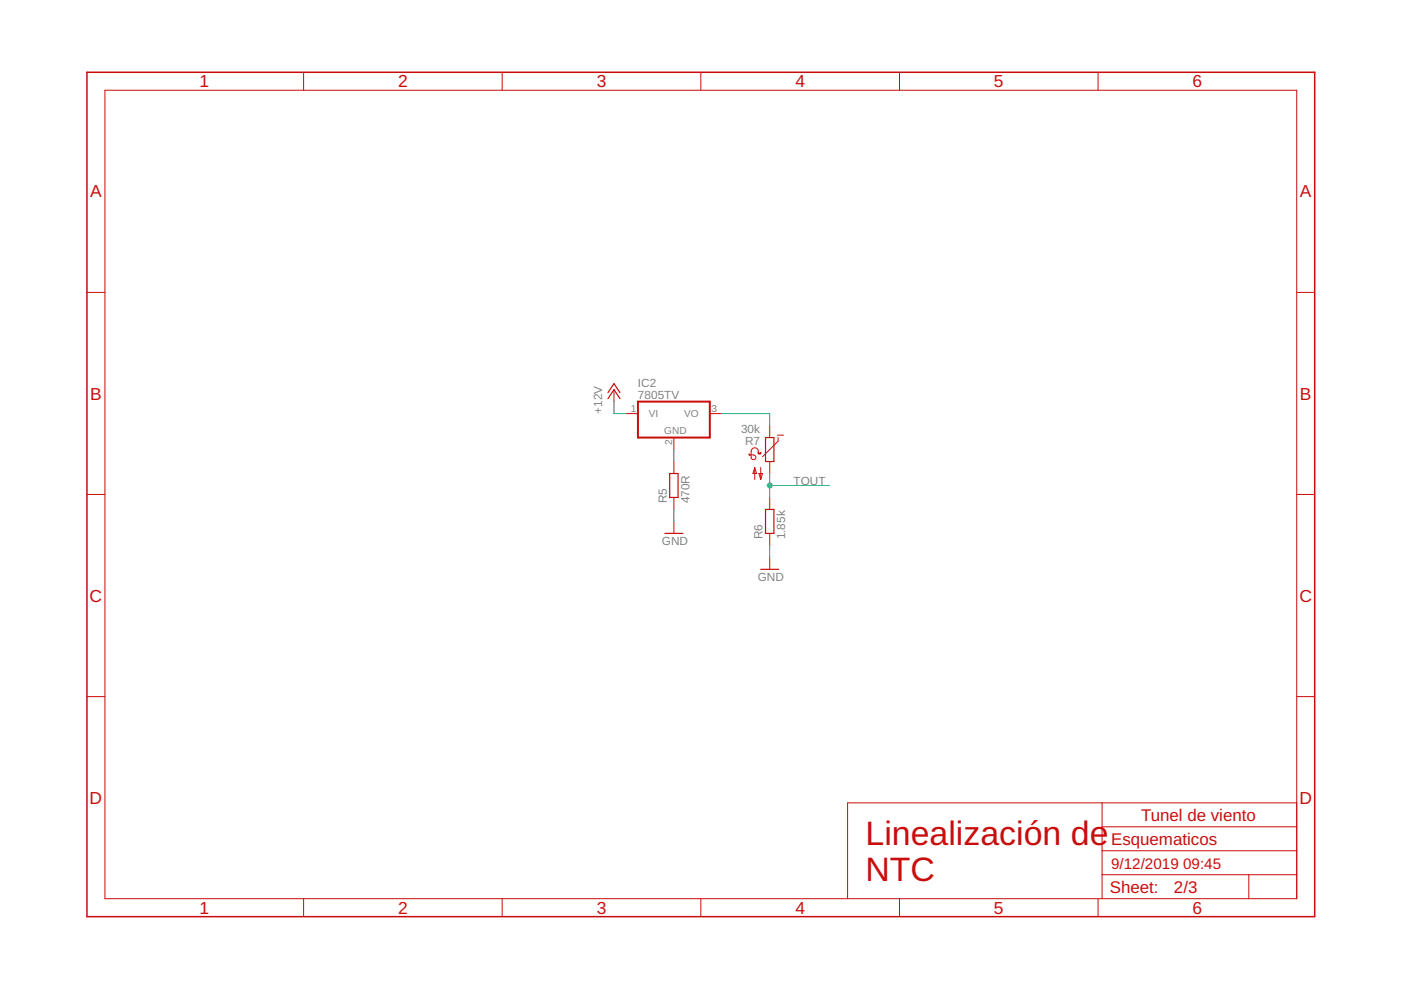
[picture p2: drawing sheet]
<svg xmlns="http://www.w3.org/2000/svg" width="297mm" height="210mm" viewBox="0 0 297 210" stroke-linecap="round" stroke-linejoin="round" font-family="sans-serif">
<g fill="none" stroke="#c90d0c" stroke-width=".21">
<path d="M22.2 19.1h252.7v171.4h-252.7zM64.4 15.3v3.8M106.5 15.3v3.8M148.6 15.3v3.8M190.7 15.3v3.8M232.8 15.3v3.8M18.4 62h3.8M274.9 62h3.8M130.2 82.6v2.6M132.7 87.7h2.6M142.9 92.8v2.5M142.9 97.9v2.5"/>
<path d="M150.5 87.7h2.5M160 99.1v2.6M160 99.1l.4 1.3h-.8zM160.8 95.9a.78 .78 0 0 0-.6-.9 .78 .78 0 0 0-.9 .7v1.3a.51 .51 0 0 0 .5 .5 .51 .51 0 0 0 .5-.5 .51 .51 0 0 0-.5-.5h-.8M161.3 99.1v2.6M163.2 90.2v2.6M163.2 97.9v2.5M164.8 92.3h1.3M165 92.8v.7l-3.3 3.3M18.4 104.8h3.8M142.9 105.5v2.5M142.9 110.6v2.5"/>
<path d="M160.9 100.4h.8l-.4 1.3zM163.2 105.5v2.5M163.2 113.1v2.5M163.2 118.2v2.5M274.9 104.8h3.8M18.4 147.7h3.8M274.9 147.7h3.8M233.7 170.2v20.3M233.7 175.3h41.2M274.9 170.2h-95.2v20.3M64.4 190.5v3.9M106.5 190.5v3.9"/>
<path d="M148.6 190.5v3.9M190.7 190.5v3.9M232.8 190.5v3.9M233.7 185.5h41.2M233.7 180.4h41.2M264.8 185.5v5"/>
</g>
<path d="M18.4 15.3h260.3v179.1h-260.3z" fill="none" stroke="#c90d0c" stroke-width=".32"/>
<path d="M128.9 84.5l1.3-1.9 1.2 1.9M128.9 83.2l1.3-1.9 1.2 1.9M162.3 92.8h1.8v5.1h-1.8zM141 113.1h3.8M142 100.4h1.8v5.1h-1.8zM162.3 108h1.8v5.1h-1.8zM161.3 120.7h3.8" fill="none" stroke="#c90d0c" stroke-width=".25"/>
<g fill="#c90d0c" stroke="#c90d0c" stroke-width=".21">
<path d="M160.7 95.9l.3 .2 .4-.2a.33 .33 0 0 1-.4 .4 .33 .33 0 0 1-.3-.4z" fill-rule="evenodd"/>
<path d="M158.8 96.2l.2 .3z" fill-rule="evenodd"/>
</g>
<path d="M135.3 85.2h15.2v7.6h-15.2z" fill="none" stroke="#c90d0c" stroke-width=".42"/>
<path d="M130.2 85.2v2.5h2.5M142.9 95.3v2.6M153 87.7h10.2v2.5M142.9 108v2.6M163.2 100.4v5.1M163.2 115.6v2.6M163.2 102.9h12.7" fill="none" stroke="#0dab76" stroke-width=".21"/>
<circle cx="163.2" cy="102.9" r=".51" fill="#0dab76" stroke="#0dab76" stroke-width=".21"/>
<g font-size="7.2" fill="#c90d0c">
<text x="183.5" y="179.1">Linealización de</text>
<text x="183.5" y="186.7">NTC</text>
</g>
<g font-size="3.7" fill="#c90d0c">
<text x="42.3" y="18.5">1</text>
<text x="84.4" y="18.5">2</text>
<text x="126.5" y="18.5">3</text>
<text x="168.6" y="18.5">4</text>
<text x="210.7" y="18.5">5</text>
<text x="252.9" y="18.5">6</text>
<text x="19.1" y="41.9">A</text>
<text x="275.6" y="41.9">A</text>
<text x="19.1" y="84.7">B</text>
<text x="275.6" y="84.7">B</text>
<text x="19" y="127.6">C</text>
<text x="275.5" y="127.6">C</text>
<text x="19" y="170.4">D</text>
<text x="275.5" y="170.4">D</text>
<text x="42.3" y="193.7">1</text>
<text x="84.4" y="193.7">2</text>
<text x="126.5" y="193.7">3</text>
<text x="168.6" y="193.7">4</text>
<text x="210.7" y="193.7">5</text>
<text x="252.9" y="193.7">6</text>
</g>
<g font-size="3.6" fill="#c90d0c">
<text x="235.6" y="179.1">Esquematicos</text>
<text x="241.9" y="174">Tunel de viento</text>
<text x="235.3" y="189.4">Sheet:</text>
<text x="248.9" y="189.3">2/3</text>
</g>
<g font-size="3.2" fill="#c90d0c">
<text x="235.6" y="184.2">9/12/2019</text>
<text x="250.8" y="184.2">09:45</text>
</g>
<g font-size="2.5" fill="#808080">
<text x="135.3" y="82">IC2</text>
<text x="127.6" y="87.7" transform="rotate(-90 127.6 87.7)">+12V</text>
<text x="135.3" y="84.5">7805TV</text>
<text x="157.1" y="91.9">30k</text>
<text x="158" y="94.3">R7</text>
<text x="141.4" y="106.7" transform="rotate(-90 141.4 106.7)">R5</text>
<text x="146.2" y="106.7" transform="rotate(-90 146.2 106.7)">470R</text>
<text x="168.3" y="102.9">TOUT</text>
<text x="140.3" y="115.6">GND</text>
<text x="161.7" y="114.4" transform="rotate(-90 161.7 114.4)">R6</text>
<text x="166.5" y="114.4" transform="rotate(-90 166.5 114.4)">1.85k</text>
<text x="160.7" y="123.3">GND</text>
</g>
<g font-size="2.1" fill="#808080">
<text x="133.7" y="87.3">1</text>
<text x="137.6" y="88.5">VI</text>
<text x="145.1" y="88.5">VO</text>
<text x="150.8" y="87.3">3</text>
<text x="140.8" y="92">GND</text>
<text x="142.5" y="94.3" transform="rotate(-90 142.5 94.3)">2</text>
</g>
</svg>
